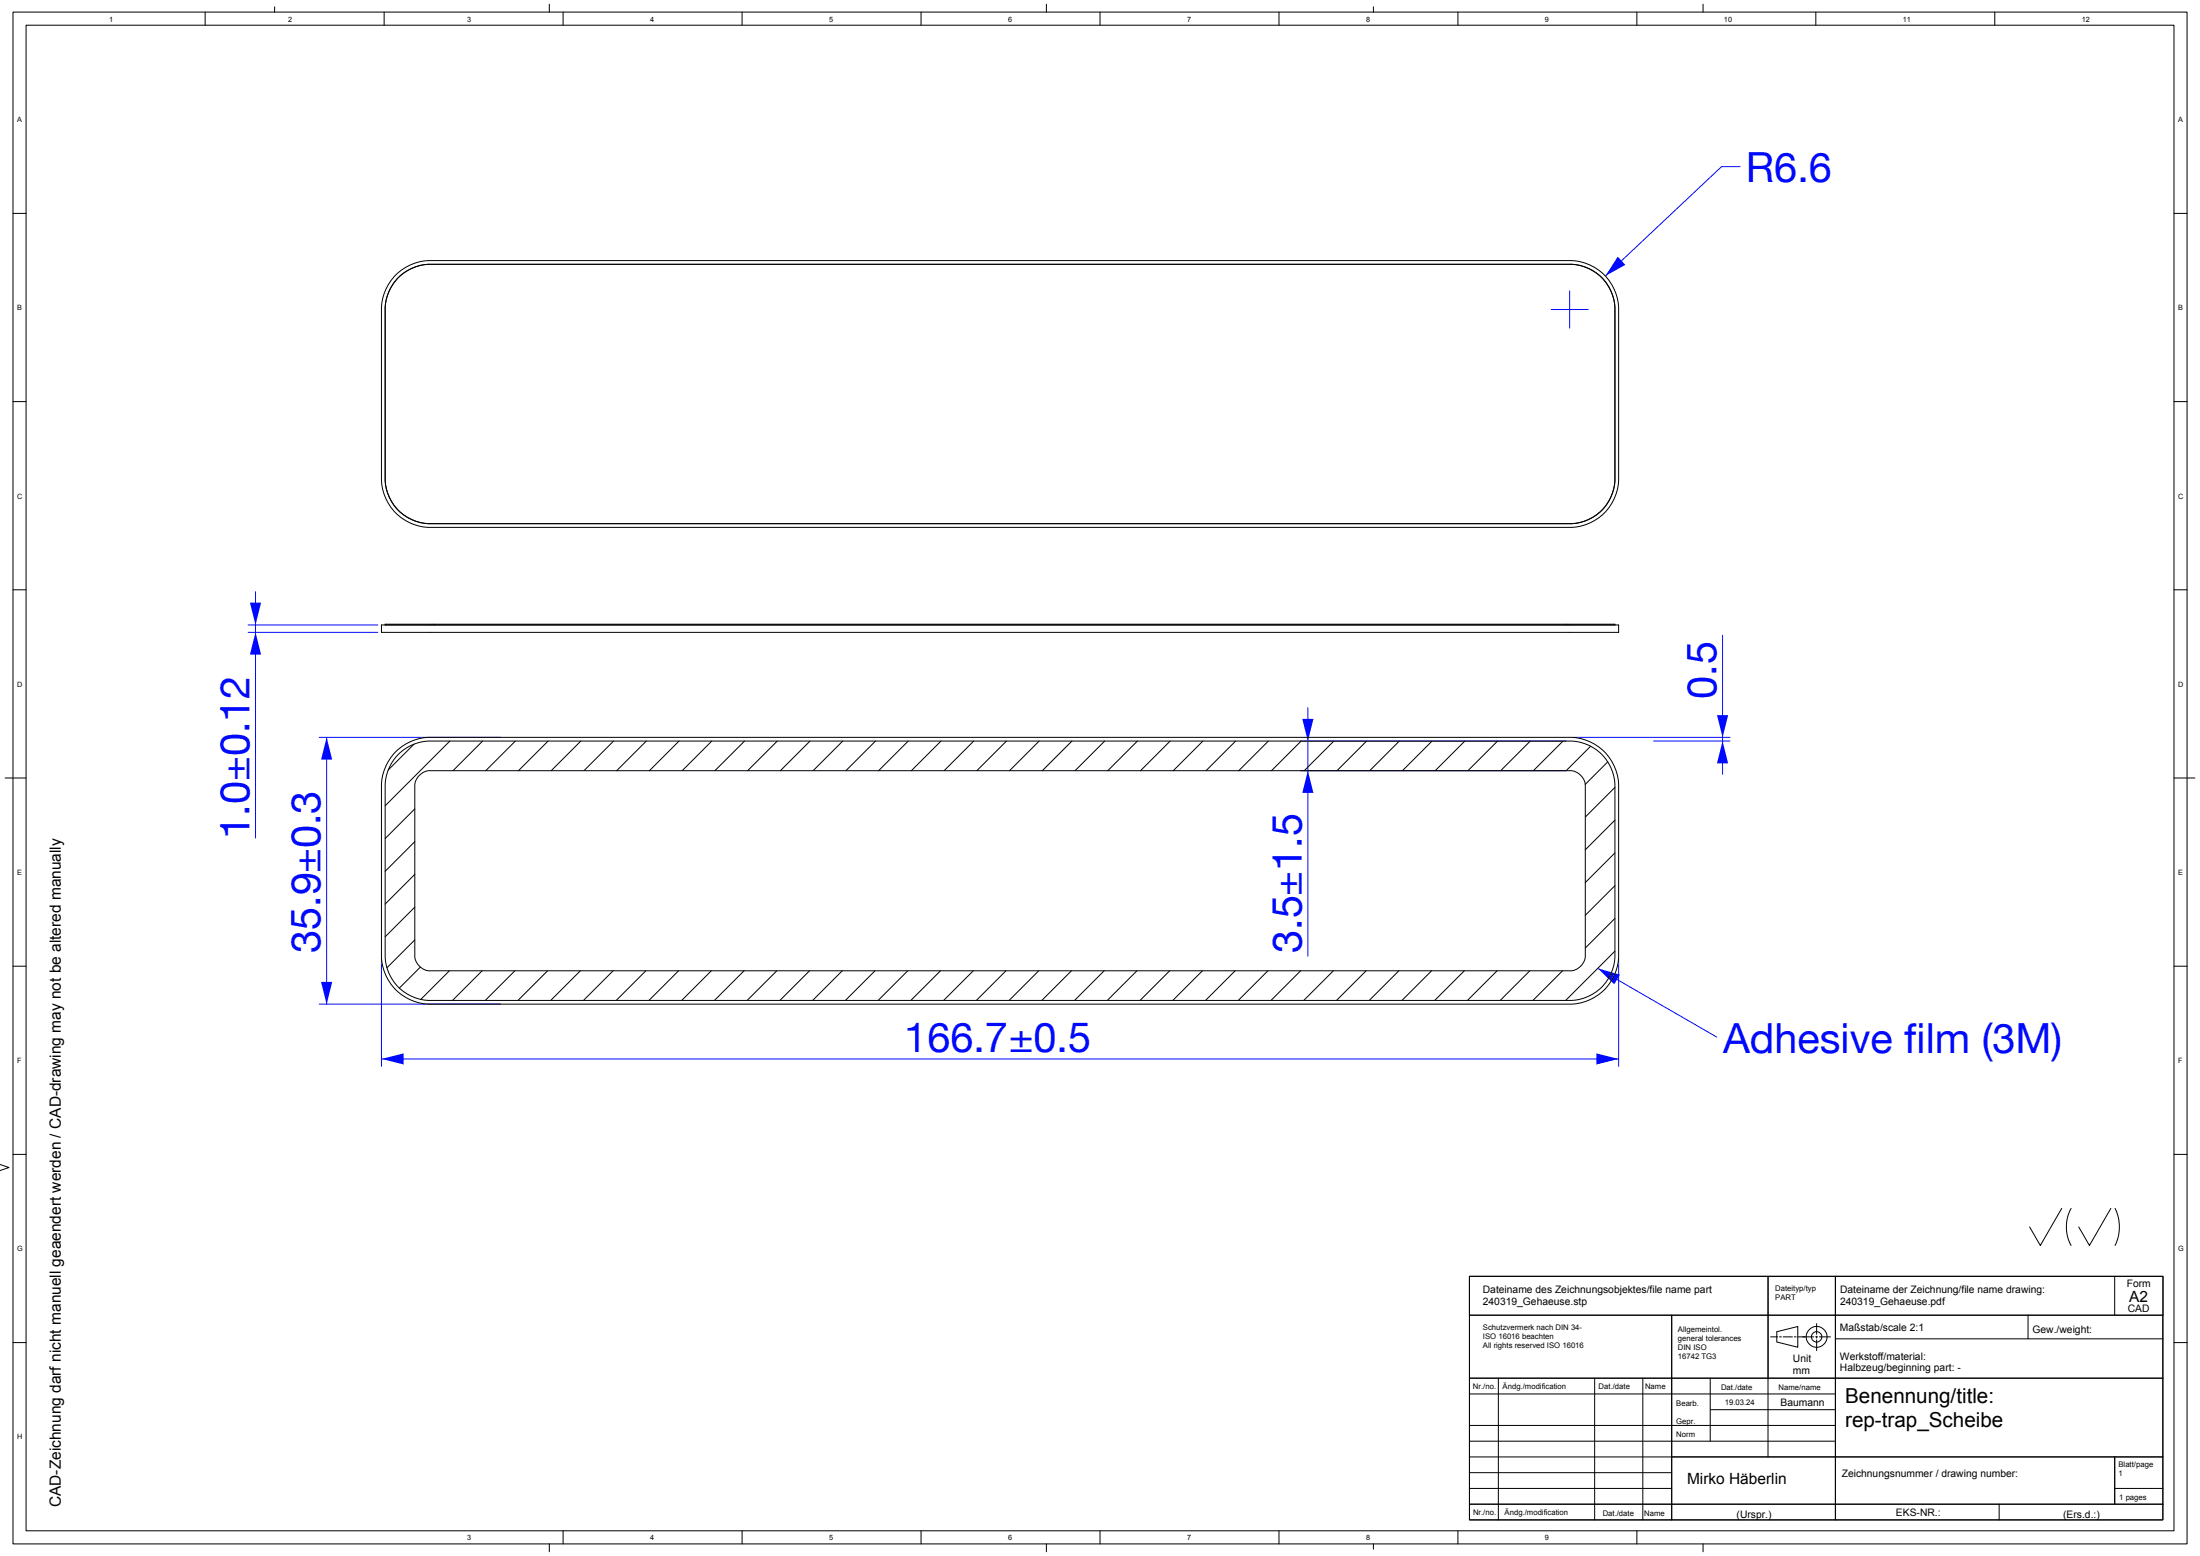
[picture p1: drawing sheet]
<svg xmlns="http://www.w3.org/2000/svg" width="594mm" height="420mm" viewBox="0 0 594 420" stroke-linecap="round" stroke-linejoin="round" font-family="sans-serif">
<!-- layer: Zeichnungsrahmen -->
<g fill="none" stroke="#000" stroke-width=".27">
<path d="M3.5 3.3h586.9v413.4h-586.9zM7 6.8h579.9v406.3h-579.9zM55.4 3.3v3.5M74.1 1.8v1.5M103.7 3.3v3.5M148.3 1.1v2.2M152 3.3v3.5M200.3 3.3v3.5M248.7 3.3v3.5M282.5 1.1v2.2M297 3.3v3.5M345.3 3.3v3.5"/>
<path d="M370.8 1.8v1.5M393.6 3.3v3.5M441.9 3.3v3.5M459.8 1.1v2.2M490.2 3.3v3.5M538.5 3.3v3.5M3.5 57.6h3.5M586.9 57.6h3.5M3.5 108.4h3.5M586.9 108.4h3.5M3.5 159.2h3.5M586.9 159.2h3.5"/>
<path d="M1.4 210h5.6M586.9 210h5.7M3.5 260.8h3.5M586.9 260.8h3.5M0 314.3l2.4 .8-2.4 .8M3.5 311.6h3.5M586.9 311.6h3.5M556.6 326.1l-5.8 10-2.9-5M559.1 326.1a10.4 10.4 0 0 0 0 10M569.9 326.1l-5.8 10-2.9-5M571 326.1a11.3 11.3 0 0 1 0 10M396.7 354.9h187.2v55.3h-187.2z"/>
<path d="M396.7 344.5h187.2v65.7h-187.2zM451.3 354.9v55.3M477.3 344.5v48.7M479.7 359.4v2.8M479.7 359.4l5.6-1.4v5.6l-5.6-1.4M490.4 357.2v2.9M495.5 344.5v10.5M495.5 344.5v65.7M547.5 355v6.3M570.9 344.6v10.4M584 355v-10.5h-187.3v10.5h187.2M3.5 362.4h3.5"/>
<path d="M396.7 371.9l187.2 .1M396.7 376.2h98.8M404.5 372v38.2M430.5 372v38.2M443.5 372v38.2M461.7 372v17M478 360.8h1.9M480.4 360.8h.5M481.4 360.8h2.5M484.4 360.8h.5M485.4 360.8h4.3M490.2 360.8h.5"/>
<path d="M490.4 360.6v.5M490.4 361.6v2.9M491.2 360.8h3M495.5 361.3h88.4M586.9 362.4h3.5M396.7 397.5h54.6M396.7 389h98.8M396.7 384.7h98.8M396.7 393.2h187.2M461.8 380.5h33.7M570.9 393.2v12.8M148.3 416.7v2.1"/>
<path d="M152 413.1v3.6M200.3 413.1v3.6M248.7 413.1v3.6M282.5 416.7v2.1M297 413.1v3.6M345.3 413.1v3.6M370.8 416.7v1.4M393.6 413.1v3.6M396.7 401.7h54.6M396.7 406h187.3M441.9 413.1v3.6M459.8 416.7v2.1"/>
<path d="M539.7 406v4.2M570.9 401.7h13"/>
<circle cx="490.4" cy="360.8" r="1.4"/>
<circle cx="490.4" cy="360.8" r="2.8"/>
</g>
<!-- layer: drawing_scheibe -->
<g fill="#0009ff">
<path d="M69 170.7l1.5 6h-3z"/>
<path d="M67.5 162.7h3l-1.5 6z"/>
</g>
<path d="M69 159.7v66.5M67 170.7h35M67 168.7h35" fill="none" stroke="#0009ff" stroke-width=".27"/>
<g fill="#0009ff">
<path d="M351.6 194h3l-1.5 6z"/>
<path d="M353.1 208l1.5 6h-3z"/>
</g>
<path d="M353.1 191v67.1M351.1 200h71.7M351.1 208h71.7" fill="none" stroke="#0009ff" stroke-width=".27"/>
<path d="M436.7 69.3l2.1 2.2-5.4 3z" fill="#0009ff"/>
<path d="M469.8 45h-5l-31.4 29.5M423.8 78.5v10M418.8 83.5h10" fill="none" stroke="#0009ff" stroke-width=".27"/>
<g fill="#0009ff">
<path d="M86.7 265h3l-1.5 6z"/>
<path d="M88.2 199l1.5 6h-3z"/>
</g>
<path d="M86.2 199h49M88.2 199v72M86.2 271h49" fill="none" stroke="#0009ff" stroke-width=".27"/>
<g fill="#0009ff">
<path d="M431 284.3l6 1.5-6 1.5z"/>
<path d="M103 285.8l6-1.5v3z"/>
</g>
<path d="M103 258.8v29M437 258.8v29M103 285.8h334" fill="none" stroke="#0009ff" stroke-width=".27"/>
<g fill="#0009ff">
<path d="M463.5 193h3l-1.5 6z"/>
<path d="M465 200l1.5 6h-3z"/>
</g>
<path d="M465 171.4v37.6M424.8 199h42.2M446.5 200h20.5" fill="none" stroke="#0009ff" stroke-width=".27"/>
<path d="M431.4 261.4l5.9 1.7-1.5 2.6z" fill="#0009ff"/>
<path d="M431.4 261.4l32.1 18.5" fill="none" stroke="#0009ff" stroke-width=".27"/>
<g fill="none" stroke="#000" stroke-width=".27">
<path d="M106.8 74.2a13.4 13.4 0 0 1 9.4-3.9h307.6a13.2 13.2 0 0 1 13.2 13.2v45.6a13.2 13.2 0 0 1-13.2 13.2h-307.6a13.2 13.2 0 0 1-13.2-13.2v-45.6a13.4 13.4 0 0 1 3.8-9.3zM107.6 74.9a12.4 12.4 0 0 1 8.6-3.6h307.6a12.2 12.2 0 0 1 12.2 12.2v45.6a12.2 12.2 0 0 1-12.2 12.2h-307.6a12.2 12.2 0 0 1-12.2-12.2v-45.6a12.4 12.4 0 0 1 3.6-8.6zM103 168.7h334v2h-334zM104 168.7v-.2h332v.2M106.8 202.9a13.4 13.4 0 0 1 9.4-3.9h307.6a13.2 13.2 0 0 1 13.2 13.2v45.6a13.2 13.2 0 0 1-13.2 13.2h-307.6a13.2 13.2 0 0 1-13.2-13.2v-45.6a13.4 13.4 0 0 1 3.8-9.3zM107.6 203.6a12.4 12.4 0 0 1 8.6-3.6h307.6a12.2 12.2 0 0 1 12.2 12.2v45.6a12.2 12.2 0 0 1-12.2 12.2h-307.6a12.2 12.2 0 0 1-12.2-12.2v-45.6a12.4 12.4 0 0 1 3.6-8.6zM111.8 200.8l-7 7M112 218.3l-8 8M113 209.5a4.1 4.1 0 0 1 3.2-1.5h307.6a4.3 4.3 0 0 1 4.2 4.2v45.6a4.3 4.3 0 0 1-4.2 4.2h-307.6a4.3 4.3 0 0 1-4.2-4.2v-45.6a3.7 3.7 0 0 1 1-2.7zM121.5 200l-17.5 17.5M130.3 200l-8 8M139.1 200l-8 8"/>
<path d="M148 200l-8 8M156.8 200l-8 8M165.6 200l-8 8M174.5 200l-8 8M183.3 200l-8 8M192.2 200l-8 8M201 200l-8 8M209.8 200l-8 8M218.7 200l-8 8M227.5 200l-8 8M236.4 200l-8 8M245.2 200l-8 8"/>
<path d="M254 200l-8 8M262.9 200l-8 8M271.7 200l-8 8M280.6 200l-8 8M289.4 200l-8 8M298.2 200l-8 8M307.1 200l-8 8M315.9 200l-8 8M324.7 200l-8 8M333.6 200l-8 8M342.4 200l-8 8M351.3 200l-8 8"/>
<path d="M360.1 200l-8 8M368.9 200l-8 8M377.8 200l-8 8M386.6 200l-8 8M395.5 200l-8 8M404.3 200l-8 8M413.1 200l-8 8M422 200l-8 8M429.4 201.4l-6.6 6.6M434 205.6l-6 6.1M436 212.5l-8 8M112 236l-8 8"/>
<path d="M112 227.2l-8 8M436 239l-8 8M436 230.2l-8 8M436 221.4l-8 8M112 253.7l-7.5 7.5M112 244.8l-8 8M436 256.7l-13.3 13.3M436 247.9l-8 8M113.5 261l-5.7 5.7M121.3 262l-7.7 7.7M130.2 262l-8 8M139 262l-8 8"/>
<path d="M147.8 262l-8 8M156.7 262l-8 8M165.5 262l-8 8M174.4 262l-8 8M183.2 262l-8 8M192 262l-8 8M200.9 262l-8 8M209.7 262l-8 8M218.6 262l-8 8M227.4 262l-8 8M236.2 262l-8 8M245.1 262l-8 8"/>
<path d="M253.9 262l-8 8M262.7 262l-8 8M271.6 262l-8 8M280.4 262l-8 8M289.3 262l-8 8M298.1 262l-8 8M306.9 262l-8 8M315.8 262l-8 8M324.6 262l-8 8M333.5 262l-8 8M342.3 262l-8 8M351.1 262l-8 8"/>
<path d="M360 262l-8 8M368.8 262l-8 8M377.7 262l-8 8M386.5 262l-8 8M395.3 262l-8 8M404.2 262l-8 8M413 262l-8 8M421.8 262l-8 8"/>
</g>
<g font-size="11.2" fill="#0009ff">
<text x="471.4" y="49">R6.6</text>
<text x="463.4" y="188.5" transform="rotate(-90 463.4 188.5)">0.5</text>
<text x="67.3" y="226.4" transform="rotate(-90 67.3 226.4)">1.0±0.12</text>
<text x="86.5" y="257.2" transform="rotate(-90 86.5 257.2)">35.9±0.3</text>
<text x="351.4" y="257.2" transform="rotate(-90 351.4 257.2)">3.5±1.5</text>
<text x="244.1" y="284">166.7±0.5</text>
<text x="465.2" y="284.1">Adhesive film (3M)</text>
</g>
<g font-size="5.6">
<text x="498.2" y="378.7">Benennung/title:</text>
<text x="498.2" y="385.1">rep-trap_Scheibe</text>
</g>
<g font-size="4.2">
<text x="574.8" y="351.3">A2</text>
<text x="455.5" y="400.6">Mirko Häberlin</text>
<text x="16.4" y="406.8" transform="rotate(-90 16.4 406.8)">CAD-Zeichnung darf nicht manuell geaendert werden / CAD-drawing may not be altered manually</text>
</g>
<g font-size="2.8">
<text x="574.2" y="347.2">Form</text>
<text x="400.3" y="349">Dateiname des Zeichnungsobjektes/file name part</text>
<text x="400.3" y="352.2">240319_Gehaeuse.stp</text>
<text x="496.8" y="349">Dateiname der Zeichnung/file name drawing:</text>
<text x="496.8" y="352.2">240319_Gehaeuse.pdf</text>
<text x="496.7" y="359.3">Maßstab/scale 2:1</text>
<text x="548.7" y="359.8">Gew./weight:</text>
<text x="574.5" y="354.2">CAD</text>
<text x="484.1" y="367.7">Unit</text>
<text x="484.1" y="370.9">mm</text>
<text x="496.7" y="367">Werkstoff/material:</text>
<text x="496.7" y="370.2">Halbzeug/beginning part: -</text>
<text x="480.7" y="379.4">Baumann</text>
<text x="497.2" y="398.7">Zeichnungsnummer / drawing number:</text>
<text x="468.8" y="409.7">(Urspr.)</text>
<text x="511.9" y="409.2">EKS-NR.:</text>
<text x="557" y="409.7">(Ers.d.:)</text>
</g>
<g font-size="2.1">
<text x="479.3" y="348.4">Dateityp/typ</text>
<text x="479.3" y="350.8">PART</text>
<text x="400.4" y="359">Schutzvermerk nach DIN 34-</text>
<text x="453" y="359.5">Allgemeintol.</text>
<text x="400.4" y="361.4">ISO 16016 beachten</text>
<text x="400.4" y="363.8">All rights reserved ISO 16016</text>
<text x="453" y="361.9">general tolerances</text>
<text x="453" y="364.3">DIN ISO</text>
<text x="453" y="366.7">16742 TG3</text>
<text x="397.7" y="374.9">Nr./no.</text>
<text x="405.7" y="374.9">Ändg./modification</text>
<text x="431.6" y="374.8">Dat./date</text>
<text x="444.1" y="374.8">Name</text>
<text x="464.6" y="375.2">Dat./date</text>
<text x="480.2" y="375.2">Name/name</text>
<text x="452.5" y="379.4">Bearb.</text>
<text x="465.6" y="379.1">19.03.24</text>
<text x="452.5" y="387.9">Norm</text>
<text x="452.5" y="384.2">Gepr.</text>
<text x="571.9" y="395.9">Blatt/page</text>
<text x="571.9" y="398.3">1</text>
<text x="572.1" y="404.8">1 pages</text>
<text x="397.7" y="408.9">Nr./no.</text>
<text x="406.2" y="408.9">Ändg./modification</text>
<text x="432.7" y="409.1">Dat./date</text>
<text x="443.9" y="409.1">Name</text>
</g>
<g font-size="2">
<text x="29.5" y="5.8">1</text>
<text x="77.8" y="5.8">2</text>
<text x="126.1" y="5.9">3</text>
<text x="175.5" y="5.8">4</text>
<text x="223.8" y="5.8">5</text>
<text x="272.1" y="5.9">6</text>
<text x="320.5" y="5.8">7</text>
<text x="368.8" y="5.9">8</text>
<text x="417.1" y="5.9">9</text>
<text x="465.4" y="5.9">10</text>
<text x="513.7" y="5.8">11</text>
<text x="562.1" y="5.8">12</text>
<text x="4.6" y="32.9">A</text>
<text x="588" y="32.9">A</text>
<text x="4.6" y="83.7">B</text>
<text x="588" y="83.7">B</text>
<text x="4.6" y="134.5">C</text>
<text x="588" y="134.5">C</text>
<text x="4.6" y="185.3">D</text>
<text x="588" y="185.3">D</text>
<text x="4.6" y="236.1">E</text>
<text x="588" y="236.1">E</text>
<text x="4.6" y="286.9">F</text>
<text x="588" y="286.9">F</text>
<text x="4.6" y="337.7">G</text>
<text x="588" y="337.7">G</text>
<text x="4.6" y="388.5">H</text>
<text x="126.1" y="415.7">3</text>
<text x="175.5" y="415.7">4</text>
<text x="223.8" y="415.7">5</text>
<text x="272.1" y="415.7">6</text>
<text x="320.5" y="415.7">7</text>
<text x="368.8" y="415.7">8</text>
<text x="417.1" y="415.7">9</text>
</g>
</svg>
